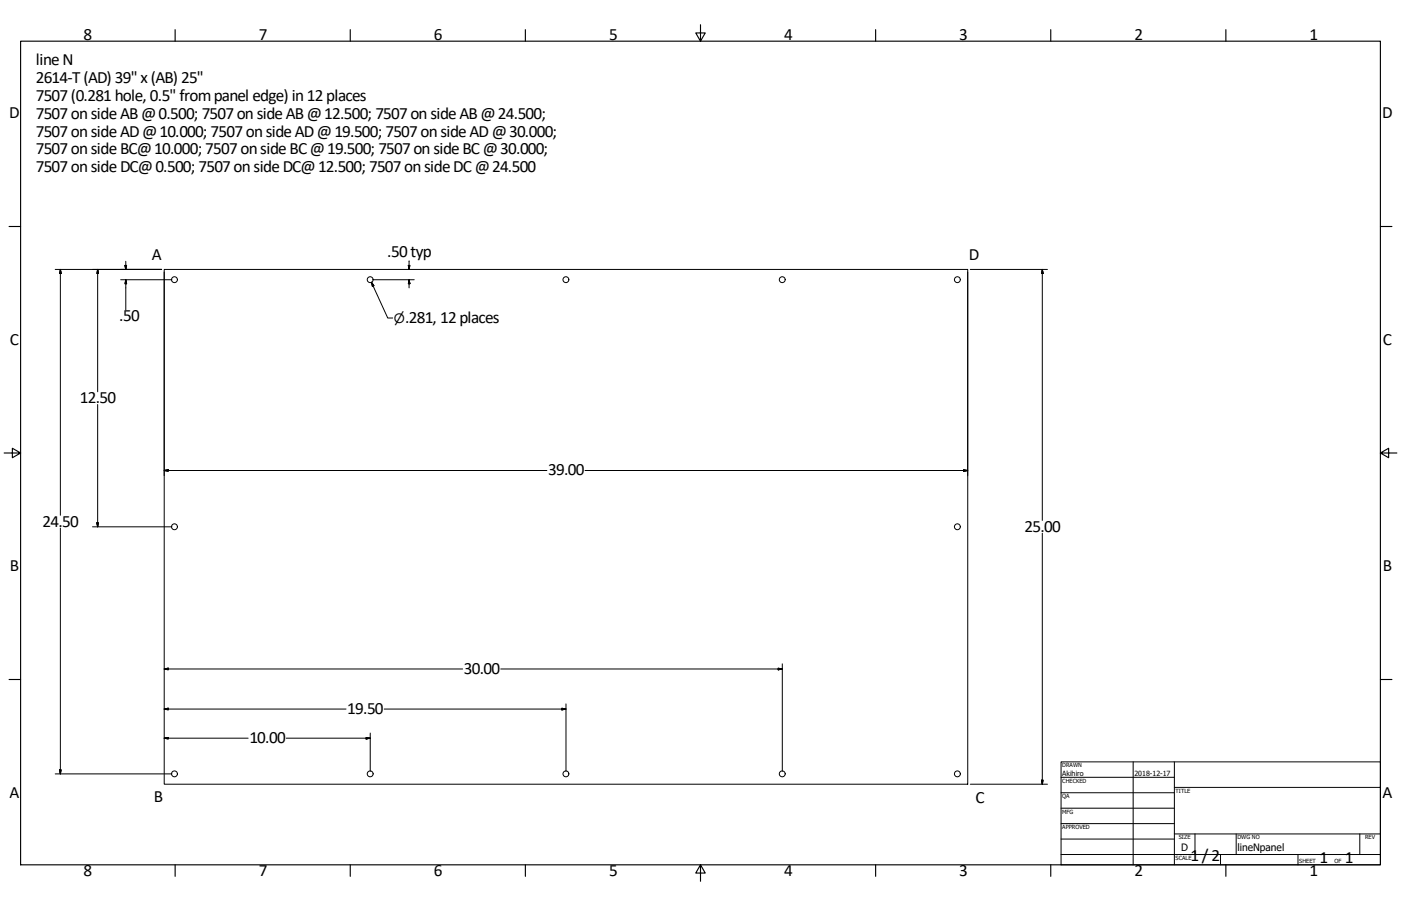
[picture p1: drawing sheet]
<svg xmlns="http://www.w3.org/2000/svg" width="864mm" height="559mm" viewBox="0 0 864 559" stroke-linecap="round" stroke-linejoin="round" font-family="sans-serif">
<!-- layer: Visible (ANSI) -->
<g fill="none" stroke="#000" stroke-width=".62">
<path d="M101 166h496v318h-496z"/>
<circle cx="108" cy="172" r="1.8"/>
<circle cx="228" cy="172" r="1.8"/>
<circle cx="349" cy="172" r="1.8"/>
<circle cx="482" cy="172" r="1.8"/>
<circle cx="590" cy="172" r="1.8"/>
<circle cx="108" cy="325" r="1.8"/>
<circle cx="590" cy="325" r="1.8"/>
<circle cx="108" cy="477" r="1.8"/>
<circle cx="228" cy="477" r="1.8"/>
<circle cx="349" cy="477" r="1.8"/>
<circle cx="482" cy="477" r="1.8"/>
<circle cx="590" cy="477" r="1.8"/>
</g>
<!-- layer: Border (ANSI) -->
<g fill="none" stroke="#000" stroke-width=".7">
<path d="M108 18v7M216 18v7M324 18v7M432 15v10l-3-5h6l-3 5M540 18v7M648 18v7M756 18v7M13 25h838v508h-838zM6 140h7M851 140h7M3 279h10l-5-3v6l5-3M851 279l5 3v-6l-5 3h10"/>
<path d="M6 419h7M851 419h7M108 533v8M216 533v8M324 533v8M432 533l3 5h-6l3-5v11M540 533v8M648 533v8M756 533v8"/>
</g>
<!-- layer: Title (ANSI) -->
<g fill="none" stroke="#000" stroke-width=".62">
<path d="M654 470h197v63h-197zM654 479h70M698 470v63M724 470v63M654 489h70M654 498h70M724 486h127M654 508h70M654 518h70M724 514h127M737 514v13M762 514v13"/>
<path d="M838 514v13M654 527h197M752 527v6M800 527v6"/>
</g>
<!-- layer: Dimension (ANSI) -->
<g fill="none" stroke="#000" stroke-width=".62">
<path d="M34 166h66M37 166l1 3h-1zM37 166v152M60 166l1 3h-1zM60 166v76M74 173h32M77 164h1v2zM78 173v2h-1zM78 161v5M78 173v18M101 168v125M229 174l1 2v1z"/>
<path d="M229 174l10 22h3M230 173h25M252 164h1l-1 2zM252 173l1 2h-1zM252 161v5M252 173v5M597 168v125M598 166h48M642 166l1 3h-1zM642 166v155M60 249v76M101 290h3v1z"/>
<path d="M101 290h236M361 290h236M594 290h3l-3 1zM37 326v151M57 325h49M60 322h1l-1 3zM642 329v155M101 413l3-1v1zM101 413h184M309 413h173M480 412l2 1h-2zM482 409v67"/>
<path d="M101 437h3v1zM101 437h112M237 437h112M346 437h3l-3 1zM349 434v42M101 455h3v1zM101 455h52M176 455h52M226 455h2l-2 1zM228 452v24M34 477h72M37 475h1l-1 2z"/>
<path d="M598 484h48M642 481h1l-1 3z"/>
</g>
<g fill="#000" stroke="#000" stroke-width=".62">
<path d="M37 166l1 3zM37 166l1 3h-1zM60 166l1 3zM60 166l1 3h-1zM77 164l1 2zM77 164h1v2zM78 173v2zM78 173v2h-1zM229 174l1 2zM229 174l1 2v1zM252 164v2zM252 164h1l-1 2z"/>
<path d="M252 173l1 2zM252 173l1 2h-1zM642 166l1 3zM642 166l1 3h-1zM101 290h3zM101 290h3v1zM594 291l3-1zM594 290h3l-3 1zM60 322v3zM60 322h1l-1 3zM101 413l3-1zM101 413l3-1v1z"/>
<path d="M480 413h2zM480 412l2 1h-2zM101 437h3zM101 437h3v1zM346 438l3-1zM346 437h3l-3 1zM101 455h3zM101 455h3v1zM226 456l2-1zM226 455h2l-2 1zM37 475v2zM37 475h1l-1 2z"/>
<path d="M642 481v3zM642 481h1l-1 3z"/>
</g>
<g font-size="10.6">
<text x="52" y="24">8</text>
<text x="160" y="24">7</text>
<text x="267" y="24">6</text>
<text x="375" y="24">5</text>
<text x="483" y="24">4</text>
<text x="591" y="24">3</text>
<text x="699" y="24">2</text>
<text x="807" y="24">1</text>
<text x="22" y="40">lineN</text>
<text x="22" y="51">2614-T(AD) 39&quot;x(AB) 25&quot;</text>
<text x="22" y="62">7507(0.281hole, 0.5&quot;frompanel edge) in12places</text>
<text x="6" y="73">D</text>
<text x="22" y="73">7507onsideAB@0.500; 7507onsideAB@12.500; 7507onsideAB@24.500;</text>
<text x="852" y="73">D</text>
<text x="22" y="84">7507onsideAD@10.000; 7507onsideAD@19.500; 7507onsideAD@30.000;</text>
<text x="22" y="95">7507onsideBC@10.000; 7507onsideBC@19.500; 7507onsideBC@30.000;</text>
<text x="22" y="106">7507onsideDC@0.500; 7507onsideDC@12.500; 7507onsideDC@24.500</text>
<text x="94" y="161">A</text>
<text x="239" y="158">.50typ</text>
<text x="597" y="160">D</text>
<text x="73" y="198">.50</text>
<text x="250" y="199">.281, 12places</text>
<text x="6" y="213">C</text>
<text x="852" y="213">C</text>
<text x="49" y="249">12.50</text>
<text x="338" y="293">39.00</text>
<text x="26" y="325">24.50</text>
<text x="632" y="328">25.00</text>
<text x="6" y="352">B</text>
<text x="852" y="352">B</text>
<text x="286" y="416">30.00</text>
<text x="214" y="440">19.50</text>
<text x="154" y="458">10.00</text>
<text x="6" y="492">A</text>
<text x="852" y="492">A</text>
<text x="95" y="495">B</text>
<text x="601" y="495">C</text>
<text x="734" y="531">1/2</text>
<text x="813" y="533">1</text>
<text x="829" y="533">1</text>
<text x="52" y="541">8</text>
<text x="160" y="541">7</text>
<text x="267" y="541">6</text>
<text x="375" y="541">5</text>
<text x="483" y="541">4</text>
<text x="591" y="541">3</text>
<text x="699" y="541">2</text>
<text x="807" y="541">1</text>
</g>
<text font-size="8" x="243" y="199">⌀</text>
<g font-size="6.3">
<text x="728" y="525">D</text>
<text x="763" y="525">lineNpanel</text>
</g>
<g font-size="4.4">
<text x="655" y="479">Akihiro</text>
<text x="699" y="479">2018-12-17</text>
</g>
<g font-size="3.5">
<text x="655" y="473">DRAWN</text>
<text x="655" y="483">CHECKED</text>
<text x="725" y="489">TITLE</text>
<text x="655" y="492">QA</text>
<text x="655" y="502">MFG</text>
<text x="655" y="511">APPROVED</text>
<text x="727" y="518">SIZE</text>
<text x="763" y="518">DWG NO</text>
<text x="841" y="518">REV</text>
<text x="725" y="530">SCALE</text>
<text x="801" y="533">SHEET</text>
<text x="823" y="533">OF</text>
</g>
</svg>
